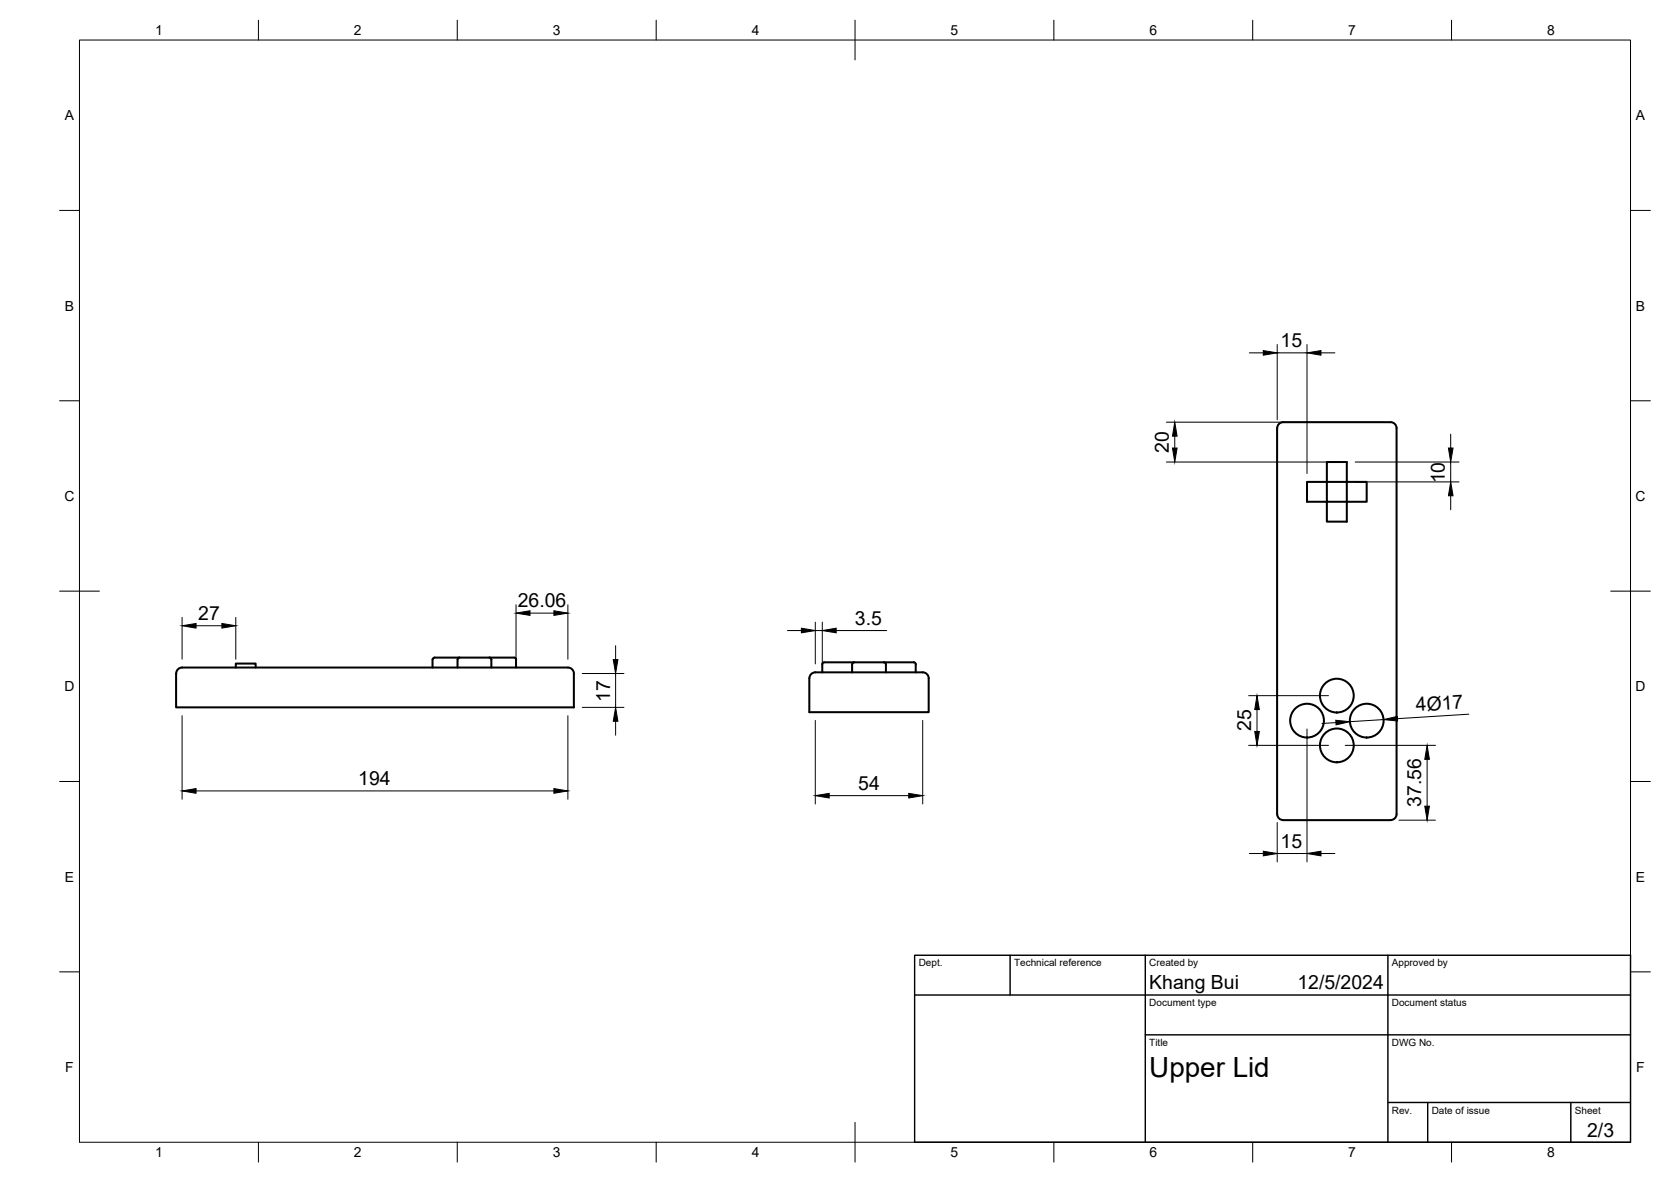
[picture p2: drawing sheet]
<svg xmlns="http://www.w3.org/2000/svg" width="420mm" height="297mm" viewBox="0 0 420 297" stroke-linecap="round" stroke-linejoin="round" font-family="sans-serif">
<!-- layer: Visible -->
<g fill="none" stroke="#000" stroke-width=".51">
<path d="M321.1 107.6v97M322.6 106.1h27.1M322.6 106.1a1.49 1.49 0 0 0-1.5 1.5M349.7 106.1a1.49 1.49 0 0 1 1.5 1.5v97a1.49 1.49 0 0 1-1.5 1.5M328.6 121.1h5v-5h5v5h5v5h-5v5h-5v-5h-5zM333.6 121.1h5v5h-5zM44.3 169.3v8.5h100v-8.5M45.8 167.8h97a1.49 1.49 0 0 1 1.5 1.4M45.8 167.8a1.49 1.49 0 0 0-1.5 1.4M59.3 167.8v-1h5v1M115.5 165.3h-5.3a1.1 1.1 0 0 0-1.4 .5v2M115.5 165.3h13.8"/>
<path d="M115.6 165.3h-.3l-.2 .5-.1 2M123.1 165.3h.2l.2 .5v2M129.3 165.3h.2l.3 .5v2M203.5 170.5a1.49 1.49 0 0 1 1.5-1.5h27a1.49 1.49 0 0 1 1.5 1.5v8.5h-30v-8.5M214.2 166.9v2.1M214.8 166.4l-.5 .3v.2M222.2 166.4h6.6a1.14 1.14 0 0 1 1.5 .5v2.1M222.2 166.4h-14a1.1 1.1 0 0 0-1.4 .5v2.1M222.3 166.4l.2 .1 .3 .4v2.1M321.1 204.6a1.49 1.49 0 0 0 1.5 1.5M322.6 206.1h27.1"/>
<circle cx="336.1" cy="174.8" r="4.2"/>
<circle cx="328.6" cy="181.1" r="4.2"/>
<circle cx="336.1" cy="187.3" r="4.2"/>
<circle cx="343.7" cy="181.1" r="4.2"/>
</g>
<!-- layer: BORDER -->
<g fill="none" stroke="#000" stroke-width=".25">
<path d="M20 10.1h390v276.9h-390zM65 5.1v5M115 5.1v5M165 5.1v5M215 5.1v10M265 5.1v5M315 5.1v5M365 5.1v5M15 52.9h5M410 52.9h5M15 100.7h5M410 100.7h5"/>
<path d="M15 148.6h10M405 148.6h10M15 196.4h5M410 196.4h5M15 244.2h5M410 244.2h5M65 287v5M115 287v5M165 287v5M215 282.1v9.9M265 287v5M315 287v5"/>
<path d="M365 287v5"/>
</g>
<!-- layer: TITLEBLOCK -->
<path d="M230 240.1h180v46.9h-180zM230 250h180M254 240.1v9.9M288 240.1v46.9M349 240.1v46.9M288 260.1h122M349 277.1h61M359 277.1v9.9M395 277.1v9.9" fill="none" stroke="#000" stroke-width=".36"/>
<!-- layer: FD_Dimensions -->
<g fill="none" stroke="#000" stroke-width=".25">
<path d="M314.1 88.7h3.5M321.1 86.6v18.9M321.1 88.7h7.5M328.6 86.6v32.4M332.1 88.7h3.5M293.3 116.1h43.2M293.3 106.1h54.2M295.4 109.6v3M340.7 116.1h26.2M364.8 109.1v3.5M364.8 116.1v5M340.7 121.1h26.2"/>
<path d="M364.8 124.6v3.5M45.8 155.2v10.5M49.3 157.3h6.5M59.3 155.2v10.5M129.8 152v13.7M133.3 154.1h6M142.8 152v13.7M198 158.5h3.5M205 156.3v10.5M205 158.5h1.8M206.8 156.3v10.5M210.2 158.5h12.7"/>
<path d="M45.8 179.9v21M142.8 179.9v21M146.4 177.8h10.5M146.4 169.3h10.5M154.8 162.3v3.5M154.8 169.3v8.5M314 174.8h20M316.1 178.3v5.5M369.3 179.5l-17.9 1.1M49.3 198.8h90M154.8 181.3v3.5M205 181v21"/>
<path d="M208.5 199.9h20M232 181v21M314 187.3h20M328.6 183.2v33.4M335.9 181.6l-3.5 .2M338.2 187.3h22.7M347.9 180.8l-8.5 .6M358.8 190.8v11.8M314.1 214.5h3.5M321.1 206.7v9.9M321.1 214.5h7.5M332.1 214.5h3.5"/>
<path d="M351.7 206.1h9.2"/>
</g>
<g fill="#000" stroke="#000" stroke-width=".25">
<path d="M317.6 88.1l3.5 .6-3.5 .6zM328.6 88.7l3.5-.6v1.2zM294.8 112.6h1.2l-.6 3.5zM295.4 106.1l.6 3.5h-1.2zM364.2 112.6h1.2l-.6 3.5zM364.8 121.1l.6 3.5h-1.2zM45.8 157.3l3.5-.6v1.1zM55.8 156.7l3.5 .6-3.5 .5zM129.8 154.1l3.5-.6v1.2zM139.3 153.5l3.5 .6-3.5 .6zM201.5 157.9l3.5 .6-3.5 .5zM206.8 158.5l3.4-.6v1.1z"/>
<path d="M154.2 165.8h1.2l-.6 3.5zM316.1 174.8l.6 3.5h-1.2zM45.8 198.8l3.5-.6v1.2zM139.3 198.2l3.5 .6-3.5 .6zM154.8 177.8l.6 3.5h-1.2zM205 199.9l3.5-.5v1.1zM228.5 199.4l3.5 .5-3.5 .6zM315.5 183.8h1.2l-.6 3.5zM335.9 181l3.5 .4-3.5 .8zM347.9 180.8l3.4-.8 .1 1.2zM358.8 187.3l.6 3.5h-1.2zM317.6 213.9l3.5 .6-3.5 .6z"/>
<path d="M328.6 214.5l3.5-.6v1.2zM358.2 202.6h1.2l-.6 3.5z"/>
</g>
<text font-size="7" x="289" y="270.6">Upper Lid</text>
<g font-size="4.9">
<text x="322" y="87.2">15</text>
<text x="293.9" y="113.8" transform="rotate(-90 293.9 113.8)">20</text>
<text x="363.3" y="121.5" transform="rotate(-90 363.3 121.5)">10</text>
<text x="49.9" y="155.9">27</text>
<text x="130.2" y="152.6">26.06</text>
<text x="214.9" y="157">3.5</text>
<text x="153.4" y="176.4" transform="rotate(-90 153.4 176.4)">17</text>
<text x="356.1" y="178.8" transform="rotate(-4 356.1 178.8)">4Ø17</text>
<text x="314.6" y="183.8" transform="rotate(-90 314.6 183.8)">25</text>
<text x="90.1" y="197.3">194</text>
<text x="215.8" y="198.5">54</text>
<text x="357.4" y="202.8" transform="rotate(-90 357.4 202.8)">37.56</text>
<text x="322" y="213">15</text>
<text x="289" y="248.5">Khang Bui</text>
<text x="326.2" y="248.5">12/5/2024</text>
<text x="399.1" y="285.7">2/3</text>
</g>
<g font-size="3.5">
<text x="39" y="8.8">1</text>
<text x="89" y="8.8">2</text>
<text x="139" y="8.8">3</text>
<text x="189" y="8.8">4</text>
<text x="239" y="8.8">5</text>
<text x="289" y="8.8">6</text>
<text x="339" y="8.8">7</text>
<text x="389" y="8.8">8</text>
<text x="16.3" y="30.2">A</text>
<text x="411.3" y="30.2">A</text>
<text x="16.3" y="78">B</text>
<text x="411.3" y="78">B</text>
<text x="16.2" y="125.9">C</text>
<text x="411.2" y="125.9">C</text>
<text x="16.2" y="173.7">D</text>
<text x="411.2" y="173.7">D</text>
<text x="16.3" y="221.6">E</text>
<text x="411.3" y="221.6">E</text>
<text x="16.4" y="269.4">F</text>
<text x="411.4" y="269.4">F</text>
<text x="39" y="290.8">1</text>
<text x="89" y="290.8">2</text>
<text x="139" y="290.8">3</text>
<text x="189" y="290.8">4</text>
<text x="239" y="290.8">5</text>
<text x="289" y="290.8">6</text>
<text x="339" y="290.8">7</text>
<text x="389" y="290.8">8</text>
</g>
<g font-size="2.5">
<text x="231" y="242.9">Dept.</text>
<text x="255" y="242.9">Technical reference</text>
<text x="289" y="242.9">Created by</text>
<text x="350" y="242.9">Approved by</text>
<text x="289" y="252.8">Document type</text>
<text x="350" y="252.8">Document status</text>
<text x="289" y="262.9">Title</text>
<text x="350" y="262.9">DWG No.</text>
<text x="350" y="279.9">Rev.</text>
<text x="360" y="279.9">Date of issue</text>
<text x="396" y="279.9">Sheet</text>
</g>
</svg>
